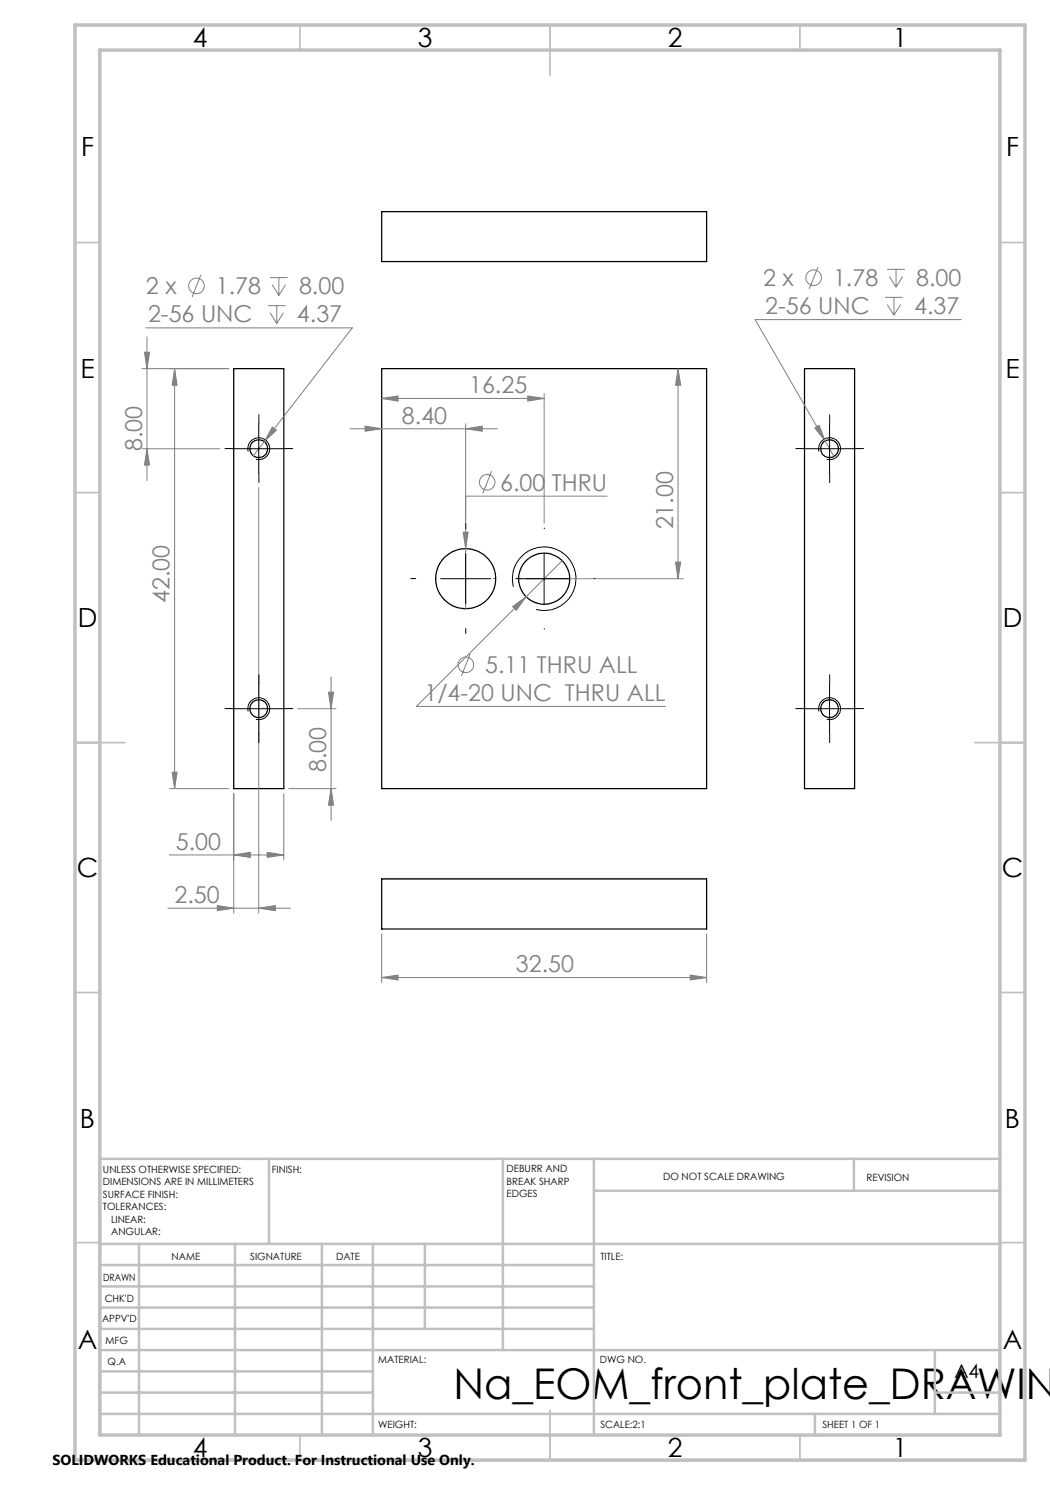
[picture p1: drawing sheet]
<svg xmlns="http://www.w3.org/2000/svg" width="210mm" height="297mm" viewBox="0 0 210 297" stroke-linecap="round" stroke-linejoin="round" font-family="sans-serif">
<g fill="none" stroke="#000" stroke-width=".25">
<path d="M76.3 42.3h65v10h-65zM46.7 73.7h10.1v84h-10.1zM76.3 73.7h65v84h-65zM160.9 73.7h10v84h-10zM76.3 175.8h65v10h-65z"/>
<circle cx="51.7" cy="89.7" r="1.78"/>
<circle cx="165.9" cy="89.7" r="1.79"/>
<circle cx="93.1" cy="115.7" r="6"/>
<circle cx="108.8" cy="115.7" r="5.1"/>
<circle cx="51.7" cy="141.7" r="1.78"/>
<circle cx="165.9" cy="141.7" r="1.79"/>
</g>
<g fill="none" stroke="#808080" stroke-width=".2">
<path d="M40.2 55l-1.8 4.4M54 55.5h3.5M54.4 56.9l1.4 2.2M55.8 55.5v3.6M57.1 56.9l-1.3 2.2M163.6 53.3l-1.7 4.5M177 59.5h3.6M177.4 53.9h3.6M177.9 55.3l1.3 2.1M178.8 59.5v3.5M179.2 53.9v3.5M180.5 55.3l-1.3 2.1"/>
<path d="M28.4 73.7h17.4M28.9 70.4h1l-.5 3.3zM29.2 65.6h41.2l-17.6 22.7M29.4 67.4v28.7M34.9 73.7v84M34.9 73.7l.5 3.3h-1zM53.6 61.1h3.5M54 62.5l1.4 2.2M55.4 61.1v3.6M56.7 62.5l-1.3 2.2M76.3 79.7l3.3-.5v1zM76.3 79.7h32.5"/>
<path d="M105.6 79.2l3.2 .5-3.2 .5zM108.8 78.7v25.9M135.6 73.7l.5 3.3h-1zM135.6 73.7v42M177.4 60.9l1.4 2.1M180.1 60.9l-1.3 2.1M192.3 63.9h-41.3l14 24.3M28.4 89.7h15.6M29.4 89.7l.5 3.3h-1zM51.8 97.5v85.1M52.8 88.3l-2.1 2.9M54.5 85.4l.8 .6-2.5 2.3z"/>
<path d="M70 85.8h29.5M73 85.2l3.3 .6-3.3 .5zM93.1 85.8l3.3-.6v1.1zM93.1 84.7v37M93.1 99.2h28.3M98.3 94.2l-1.7 4.5M162.9 85.6l.9-.5 1.2 3.1zM165 88.2l1.8 3.1M92.6 106.4h1l-.5 3.3zM105.1 115.7h31.5M112.4 112.1l-29.1 29.2h49.8M135.1 112.4h1l-.5 3.3z"/>
<path d="M65.7 138.4h1l-.5 3.3zM66.2 135.4v28.7M94.1 130.7l-1.8 4.5M102.5 121.3l2.7-2-1.9 2.8zM33.9 157.7h11.9M34.4 154.4h1l-.5 3.3zM46.7 158.7v23.9M56.8 158.7v13.3M57.7 157.7h9.5M59.5 141.7h7.7M66.2 157.7l.5 3.3h-1zM33.9 171h22.9"/>
<path d="M46.7 171l3.4-.5v1zM53.4 170.5l3.4 .5-3.4 .5zM33.6 181.6h24.5M43.5 181.1l3.2 .5-3.2 .5zM51.8 181.6l3.3-.5v1zM76.3 195.5l3.3-.5v1zM76.3 186.8v9.7M76.3 195.5h65M138 195l3.3 .5-3.3 .5zM141.3 186.8v9.7"/>
<circle cx="39.3" cy="57.2" r="1.55"/>
<circle cx="162.7" cy="55.5" r="1.55"/>
<circle cx="97.4" cy="96.5" r="1.56"/>
<circle cx="93.2" cy="133" r="1.56"/>
</g>
<g fill="none" stroke="#000" stroke-width=".2">
<path d="M46.7 89.7h10.1M49.6 90.3a2.19 2.19 0 0 1 2-2.7 2.19 2.19 0 0 1 2.3 2.3 2.19 2.19 0 0 1-2.7 2M51.8 84.7v10.1M160.9 89.7h10M163.8 90.3a2.19 2.19 0 0 1 1.9-2.7 2.19 2.19 0 0 1 2.4 2.3 2.19 2.19 0 0 1-2.8 2M165.9 84.7v10.1M88.1 115.7h10M93.1 110.7v10.1M102.7 117.4a6.4 6.4 0 0 1 5.6-8 6.4 6.4 0 0 1 6.9 6.9 6.4 6.4 0 0 1-8 5.6M103.8 115.7h10M108.8 110.7v10.1M51.8 136.7v10.1"/>
<path d="M165.9 136.7v10.1M46.7 141.7h10.1M49.6 142.3a2.19 2.19 0 0 1 2-2.7 2.19 2.19 0 0 1 2.3 2.3 2.19 2.19 0 0 1-2.7 2M160.9 141.7h10M163.8 142.3a2.19 2.19 0 0 1 1.9-2.7 2.19 2.19 0 0 1 2.4 2.3 2.19 2.19 0 0 1-2.8 2"/>
</g>
<g fill="none" stroke="#c0c0c0" stroke-width=".35">
<path d="M60 5v5M110 5v10M160 5v5M15 48.5h5M200 48.5h5M15 98.5h5M200 98.5h5M15 148.5h10M195 148.5h10M15 198.5h5M200 198.5h5M15 248.5h5"/>
<path d="M200 248.5h5M60 287v5M110 282v10M160 287v5"/>
</g>
<g fill="none" stroke="#c0c0c0" stroke-width=".5">
<path d="M53.8 231.8v17M100.6 231.8v38.2M118.8 231.8v55.2M118.8 238.2h81.2M170.8 231.8v6.4M200 231.8h-180v55.2M20 248.8h180M20 257.3h98.8M20 253h98.8M27.8 248.8v38.2M47 248.8v38.2M64.4 248.8v38.2"/>
<path d="M74.6 248.8v38.2M85 248.8v17M20 265.8h98.8M20 261.5h98.8M20 278.5h54.6M20 274.3h54.6M20 270h180M187 278.5h13M187 270v12.8M20 282.8h180M163 282.8v4.2"/>
</g>
<path d="M15 5h190v287h-190zM20 10h180v277h-180z" fill="none" stroke="#c0c0c0" stroke-width=".7"/>
<g fill="none" stroke="#000" stroke-width=".2" stroke-dasharray="15.2 1.3 1.3 1.3">
<path d="M46.8 89.7h-1.8M51.8 84.7v-1.8M51.8 94.7v1.8M56.8 89.7h1.8M160.9 89.7h-1.7M165.9 84.7v-1.8M165.9 94.7v1.8M170.9 89.7h1.8M83.2 115.7h-1M93.2 105.7v-1M98.9 115.7h-.2M103.2 115.7h1"/>
<path d="M108.9 105.7v-.1M118.9 115.7h.1M51.8 136.7v-1.8M93.2 125.7v1M108.9 125.7v.1M165.9 136.7v-1.8M46.8 141.7h-1.8M51.8 146.7v1.8M56.8 141.7h1.8M160.9 141.7h-1.7M165.9 146.7v1.8M170.9 141.7h1.8"/>
</g>
<g fill="#808080">
<path d="M93.1 85.8l3.3-.6v1.1zM73 85.2l3.3 .6-3.3 .5zM105.6 79.2l3.2 .5-3.2 .5zM76.3 79.7l3.3-.5v1zM53.4 170.5l3.4 .5-3.4 .5zM46.7 171l3.4-.5v1zM51.8 181.6l3.3-.5v1zM43.5 181.1l3.2 .5-3.2 .5z"/>
<path d="M92.6 106.4l.5 3.3 .5-3.3zM102.5 121.3l.8 .8 1.9-2.8zM162.9 85.6l2.1 2.6-1.2-3.1zM76.3 195.5l3.3-.5v1zM138 195l3.3 .5-3.3 .5zM54.5 85.4l-1.7 2.9 2.5-2.3z"/>
<path d="M135.1 112.4h1l-.5 3.3zM135.6 73.7l.5 3.3h-1z"/>
<path d="M34.9 73.7l.5 3.3h-1zM34.4 154.4h1l-.5 3.3zM28.9 70.4h1l-.5 3.3zM29.4 89.7l.5 3.3h-1zM65.7 138.4h1l-.5 3.3zM66.2 157.7l.5 3.3h-1z"/>
</g>
<text font-size="8.5" x="90.7" y="279.7">Na_EOM_front_plate_DRAWIN</text>
<g font-size="5.3">
<text x="38.5" y="9.5">4</text>
<text x="83.5" y="9.5">3</text>
<text x="133.6" y="9.5">2</text>
<text x="178.6" y="9.5">1</text>
<text x="16.2" y="31.3">F</text>
<text x="201.2" y="31.3">F</text>
<text x="16.1" y="75.5">E</text>
<text x="201.1" y="75.5">E</text>
<text x="15.5" y="125.5">D</text>
<text x="200.5" y="125.5">D</text>
<text x="15.4" y="175.5">C</text>
<text x="200.4" y="175.5">C</text>
<text x="16" y="225.5">B</text>
<text x="201" y="225.5">B</text>
<text x="15.5" y="269.8">A</text>
<text x="200.5" y="269.8">A</text>
<text x="38.5" y="291.5">4</text>
<text x="83.5" y="291.5">3</text>
<text x="133.6" y="291.5">2</text>
<text x="178.6" y="291.5">1</text>
</g>
<g font-size="4.7" fill="#808080">
<text x="29.2" y="58.9">2 x</text>
<text x="43.2" y="58.9">1.78</text>
<text x="59.8" y="58.9">8.00</text>
<text x="152.6" y="57.2">2 x</text>
<text x="166.6" y="57.2">1.78</text>
<text x="183.2" y="57.2">8.00</text>
<text x="29.6" y="64.5">2-56 UNC</text>
<text x="59.4" y="64.5">4.37</text>
<text x="153" y="62.8">2-56 UNC</text>
<text x="182.8" y="62.8">4.37</text>
<text x="93.8" y="78.7">16.25</text>
<text x="80.4" y="84.7">8.40</text>
<text x="28.4" y="90.3" transform="rotate(-90 28.4 90.3)">8.00</text>
<text x="100" y="98.1">6.00 THRU</text>
<text x="134.6" y="105.9" transform="rotate(-90 134.6 105.9)">21.00</text>
<text x="33.9" y="120.6" transform="rotate(-90 33.9 120.6)">42.00</text>
<text x="97.1" y="134.7">5.11 THRU ALL</text>
<text x="84.9" y="140.3">1/4-20 UNC THRU ALL</text>
<text x="65.2" y="154.4" transform="rotate(-90 65.2 154.4)">8.00</text>
<text x="35.2" y="169.9">5.00</text>
<text x="34.9" y="180.6">2.50</text>
<text x="103.2" y="194.5">32.50</text>
</g>
<text font-size="3.9" x="190.9" y="275.5">A4</text>
<text font-size="2.9" x="10.5" y="292.9">SOLIDWORKS Educational Product. For Instructional Use Only.</text>
<g font-size="2">
<text x="20.6" y="234.6">UNLESS OTHERWISE SPECIFIED:</text>
<text x="20.6" y="237.1">DIMENSIONS ARE IN MILLIMETERS</text>
<text x="20.6" y="239.6">SURFACE FINISH:</text>
<text x="54.4" y="234.6">FINISH:</text>
<text x="101.3" y="234.5">DEBURR AND</text>
<text x="101.3" y="237">BREAK SHARP</text>
<text x="101.3" y="239.5">EDGES</text>
<text x="132.6" y="236">DO NOT SCALE DRAWING</text>
<text x="173.3" y="236.2">REVISION</text>
<text x="20.6" y="242.1">TOLERANCES:</text>
<text x="22.2" y="244.6">LINEAR:</text>
<text x="22.2" y="247.1">ANGULAR:</text>
<text x="34.3" y="252">NAME</text>
<text x="50" y="251.9">SIGNATURE</text>
<text x="67.2" y="251.9">DATE</text>
<text x="120.1" y="251.9">TITLE:</text>
<text x="20.6" y="256.1">DRAWN</text>
<text x="20.9" y="260.3">CHK'D</text>
<text x="20.4" y="264.4">APPV'D</text>
<text x="21.1" y="268.8">MFG</text>
<text x="21.5" y="273">Q.A</text>
<text x="75.6" y="272.5">MATERIAL:</text>
<text x="120" y="272.5">DWG NO.</text>
<text x="75.6" y="285.5">WEIGHT:</text>
<text x="120.1" y="285.6">SCALE:2:1</text>
<text x="164.5" y="285.6">SHEET 1 OF 1</text>
</g>
</svg>
